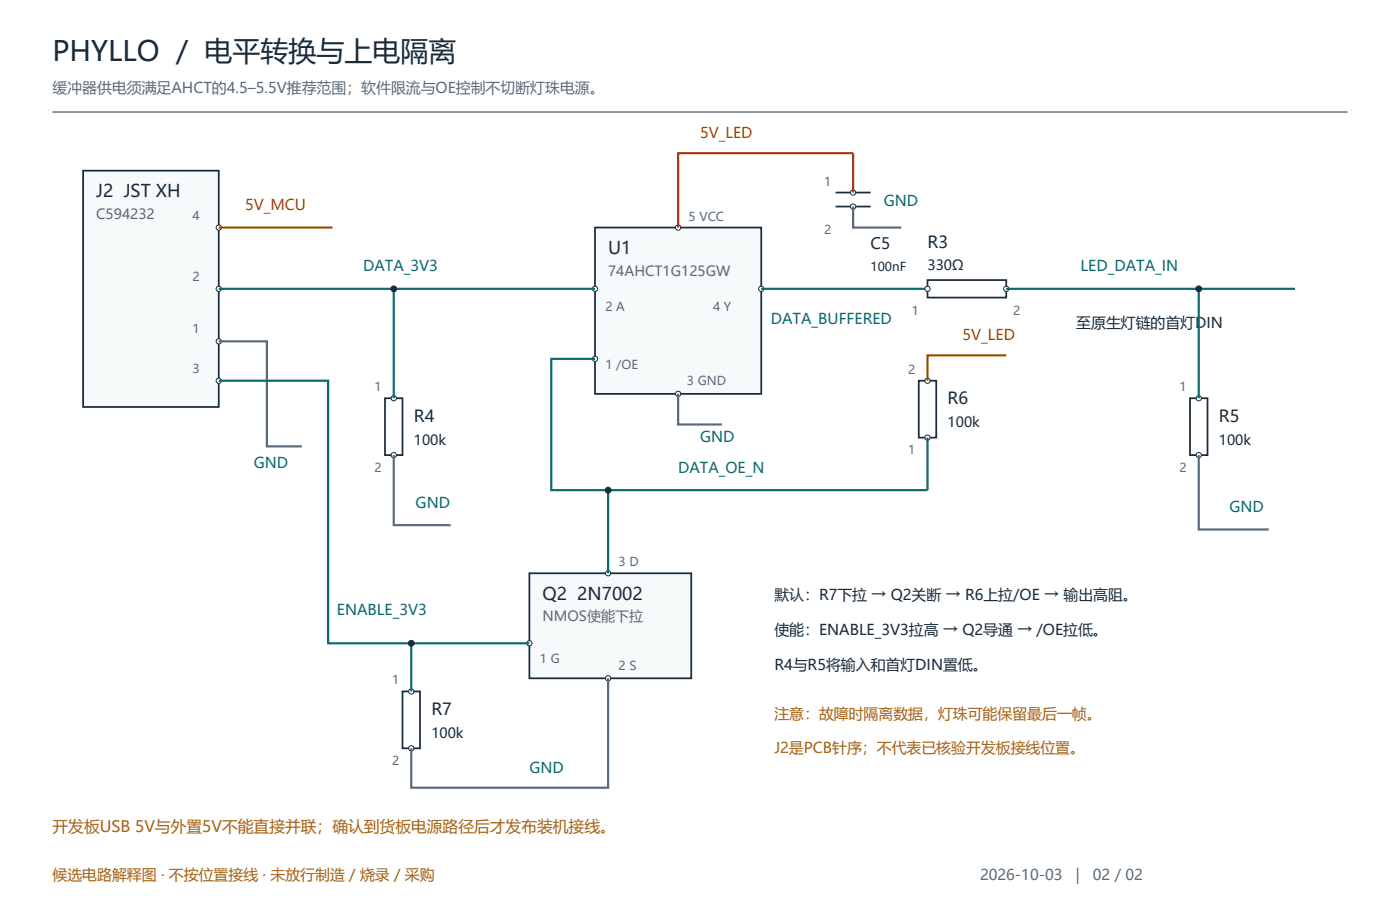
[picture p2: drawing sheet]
<svg xmlns="http://www.w3.org/2000/svg" width="564mm" height="370mm" viewBox="0 0 564 370" stroke-linecap="round" stroke-linejoin="round" font-family="sans-serif">
<path d="M21.2 45.2h522.1" fill="none" stroke="#1a2b3b" stroke-width=".4"/>
<path d="M33.5 68.8h54.7v95.2h-54.7z" fill="#f7fafa" stroke="#1a2b3b" stroke-width=".71" stroke-linecap="butt"/>
<g fill="#fff" stroke="#1a2b3b" stroke-width=".4">
<circle cx="88.2" cy="91.7" r="1.06"/>
<circle cx="88.2" cy="116.4" r="1.06"/>
<circle cx="88.2" cy="137.6" r="1.06"/>
<circle cx="88.2" cy="153.5" r="1.06"/>
</g>
<path d="M88.2 91.7h45.9" fill="none" stroke="#a6381a" stroke-width=".88" stroke-linecap="butt"/>
<path d="M88.2 137.6h19.4v42.3h14.1" fill="none" stroke="#596b7a" stroke-width=".88" stroke-linecap="butt"/>
<path d="M239.9 91.7h67v67h-67z" fill="#f7fafa" stroke="#1a2b3b" stroke-width=".71" stroke-linecap="butt"/>
<g fill="#fff" stroke="#1a2b3b" stroke-width=".4">
<circle cx="239.9" cy="116.4" r="1.06"/>
<circle cx="306.9" cy="116.4" r="1.06"/>
<circle cx="273.4" cy="91.7" r="1.06"/>
<circle cx="273.4" cy="158.8" r="1.06"/>
<circle cx="239.9" cy="144.6" r="1.06"/>
</g>
<path d="M88.2 116.4h151.7" fill="none" stroke="#0a6b70" stroke-width=".88" stroke-linecap="butt"/>
<path d="M344 61.7h-70.6v30" fill="none" stroke="#a6381a" stroke-width=".88" stroke-linecap="butt"/>
<path d="M273.4 158.7v12.4h17.6" fill="none" stroke="#596b7a" stroke-width=".88" stroke-linecap="butt"/>
<path d="M336.9 77.6h14.1M336.9 83.3h14.1" fill="none" stroke="#1a2b3b" stroke-width=".71" stroke-linecap="butt"/>
<g fill="#fff" stroke="#1a2b3b" stroke-width=".4">
<circle cx="344" cy="77.6" r="1.06"/>
<circle cx="344" cy="83.3" r="1.06"/>
</g>
<path d="M344 61.7v15.9" fill="none" stroke="#a6381a" stroke-width=".88" stroke-linecap="butt"/>
<path d="M344 83.3v8.4h19.4" fill="none" stroke="#596b7a" stroke-width=".88" stroke-linecap="butt"/>
<path d="M306.9 116.4h67" fill="none" stroke="#0a6b70" stroke-width=".88" stroke-linecap="butt"/>
<path d="M373.9 112.9h31.8v7h-31.8z" fill="none" stroke="#1a2b3b" stroke-width=".71" stroke-linecap="butt"/>
<g fill="#fff" stroke="#1a2b3b" stroke-width=".4">
<circle cx="373.9" cy="116.4" r="1.06"/>
<circle cx="405.7" cy="116.4" r="1.06"/>
</g>
<path d="M405.7 116.4h116.4" fill="none" stroke="#0a6b70" stroke-width=".88" stroke-linecap="butt"/>
<path d="M155.2 160.5h7.1v22.9h-7.1z" fill="none" stroke="#1a2b3b" stroke-width=".71" stroke-linecap="butt"/>
<g fill="#fff" stroke="#1a2b3b" stroke-width=".4">
<circle cx="158.8" cy="160.5" r="1.06"/>
<circle cx="158.8" cy="183.4" r="1.06"/>
</g>
<path d="M158.7 116.4v44.1" fill="none" stroke="#0a6b70" stroke-width=".88" stroke-linecap="butt"/>
<circle cx="158.8" cy="116.4" r="1.16" fill="#1a2b3b" stroke="#1a2b3b" stroke-width=".4"/>
<path d="M158.7 183.4v28.3h23" fill="none" stroke="#596b7a" stroke-width=".88" stroke-linecap="butt"/>
<path d="M479.8 160.5h7v22.9h-7z" fill="none" stroke="#1a2b3b" stroke-width=".71" stroke-linecap="butt"/>
<g fill="#fff" stroke="#1a2b3b" stroke-width=".4">
<circle cx="483.3" cy="160.5" r="1.06"/>
<circle cx="483.3" cy="183.4" r="1.06"/>
</g>
<path d="M483.3 116.4v44.1M239.9 144.6h-17.7v53h151.7" fill="none" stroke="#0a6b70" stroke-width=".88" stroke-linecap="butt"/>
<circle cx="483.3" cy="116.4" r="1.16" fill="#1a2b3b" stroke="#1a2b3b" stroke-width=".4"/>
<path d="M483.3 183.4v30h28.2" fill="none" stroke="#596b7a" stroke-width=".88" stroke-linecap="butt"/>
<path d="M370.4 153.5h7.1v22.9h-7.1z" fill="none" stroke="#1a2b3b" stroke-width=".71" stroke-linecap="butt"/>
<g fill="#fff" stroke="#1a2b3b" stroke-width=".4">
<circle cx="373.9" cy="153.5" r="1.06"/>
<circle cx="373.9" cy="176.4" r="1.06"/>
</g>
<path d="M405.7 143.2h-31.8v10.3" fill="none" stroke="#a6381a" stroke-width=".88" stroke-linecap="butt"/>
<path d="M373.9 176.4v21.2" fill="none" stroke="#0a6b70" stroke-width=".88" stroke-linecap="butt"/>
<path d="M213.4 231.1h65.3v42.3h-65.3z" fill="#f7fafa" stroke="#1a2b3b" stroke-width=".71" stroke-linecap="butt"/>
<g fill="#fff" stroke="#1a2b3b" stroke-width=".4">
<circle cx="245.2" cy="231.1" r="1.06"/>
<circle cx="213.4" cy="259.3" r="1.06"/>
<circle cx="245.2" cy="273.4" r="1.06"/>
</g>
<path d="M88.2 153.5h44.1v105.8h81.1M245.2 197.6v33.5" fill="none" stroke="#0a6b70" stroke-width=".88" stroke-linecap="butt"/>
<circle cx="245.2" cy="197.6" r="1.16" fill="#1a2b3b" stroke="#1a2b3b" stroke-width=".4"/>
<path d="M162.3 278.7h7v22.9h-7z" fill="none" stroke="#1a2b3b" stroke-width=".71" stroke-linecap="butt"/>
<g fill="#fff" stroke="#1a2b3b" stroke-width=".4">
<circle cx="165.8" cy="278.7" r="1.06"/>
<circle cx="165.8" cy="301.6" r="1.06"/>
</g>
<path d="M165.8 259.3v19.4" fill="none" stroke="#0a6b70" stroke-width=".88" stroke-linecap="butt"/>
<circle cx="165.8" cy="259.3" r="1.16" fill="#1a2b3b" stroke="#1a2b3b" stroke-width=".4"/>
<path d="M245.2 273.4v44.1h-79.4v-15.9" fill="none" stroke="#596b7a" stroke-width=".88" stroke-linecap="butt"/>
<text font-size="11.3" fill="#1a2b3b" x="21.2" y="24.7">PHYLLO / 电平转换与上电隔离</text>
<g font-size="7.1" fill="#1a2b3b">
<text x="38.8" y="79.4">J2 JST XH</text>
<text x="245.2" y="102.3">U1</text>
<text x="218.7" y="241.7">Q2 2N7002</text>
</g>
<g font-size="6.7" fill="#1a2b3b">
<text x="373.9" y="99.8">R3</text>
<text x="382.1" y="163">R6</text>
<text x="166.9" y="170">R4</text>
<text x="491.4" y="170">R5</text>
<text x="173.9" y="288.2">R7</text>
</g>
<text font-size="6.3" fill="#1a2b3b" x="351" y="100.2">C5</text>
<text font-size="6.3" fill="#a3610d" x="21.2" y="335.5">开发板USB 5V与外置5V不能直接并联；确认到货板电源路径后才发布装机接线。</text>
<g font-size="6" fill="#596b7a">
<text x="21.2" y="37.4">缓冲器供电须满足AHCT的4.5–5.5V推荐范围；软件限流与OE控制不切断灯珠电源。</text>
<text x="395.1" y="354.5">2026-10-03</text>
<text x="433.7" y="354.5">|</text>
<text x="440.6" y="354.5">02 / 02</text>
</g>
<g font-size="6" fill="#a6381a">
<text x="282.2" y="55.7">5V_LED</text>
<text x="98.8" y="84.7">5V_MCU</text>
<text x="388.1" y="136.9">5V_LED</text>
</g>
<g font-size="6" fill="#0a6b70">
<text x="356.3" y="82.9">GND</text>
<text x="146.4" y="109.4">DATA_3V3</text>
<text x="435.7" y="109.4">LED_DATA_IN</text>
<text x="310.8" y="130.5">DATA_BUFFERED</text>
<text x="282.2" y="178.2">GND</text>
<text x="102.3" y="188.7">GND</text>
<text x="273.4" y="190.5">DATA_OE_N</text>
<text x="167.6" y="204.6">GND</text>
<text x="495.7" y="206.4">GND</text>
<text x="135.8" y="248">ENABLE_3V3</text>
<text x="213.4" y="311.5">GND</text>
</g>
<g font-size="6" fill="#1a2b3b">
<text x="433.9" y="132.3">至原生灯链的首灯DIN</text>
<text x="312.2" y="241.7">默认：R7下拉 → Q2关断 → R6上拉/OE → 输出高阻。</text>
<text x="312.2" y="255.8">使能：ENABLE_3V3拉高 → Q2导通 → /OE拉低。</text>
<text x="312.2" y="269.9">R4与R5将输入和首灯DIN置低。</text>
</g>
<g font-size="6" fill="#a3610d">
<text x="312.2" y="290">注意：故障时隔离数据，灯珠可能保留最后一帧。</text>
<text x="312.2" y="303.4">J2是PCB针序；不代表已核验开发板接线位置。</text>
<text x="21.2" y="354.5">候选电路解释图 ∙ 不按位置接线 ∙ 未放行制造 / 烧录 / 采购</text>
</g>
<g font-size="5.6" fill="#596b7a">
<text x="38.8" y="88.2">C594232</text>
<text x="245.2" y="111.1">74AHCT1G125GW</text>
<text x="218.7" y="250.5">NMOS使能下拉</text>
</g>
<g font-size="5.6" fill="#1a2b3b">
<text x="373.9" y="108.7">330Ω</text>
<text x="382.1" y="172.2">100k</text>
<text x="166.9" y="179.2">100k</text>
<text x="491.4" y="179.2">100k</text>
<text x="173.9" y="297.4">100k</text>
</g>
<g font-size="4.9" fill="#596b7a">
<text x="332.3" y="74.8">1</text>
<text x="77.6" y="88.5">4</text>
<text x="277.6" y="88.9">5 VCC</text>
<text x="332.3" y="94.2">2</text>
<text x="77.6" y="113.2">2</text>
<text x="244.1" y="125.2">2 A</text>
<text x="287.5" y="125.2">4 Y</text>
<text x="367.6" y="127">1</text>
<text x="408.5" y="127">2</text>
<text x="77.6" y="134.4">1</text>
<text x="244.1" y="148.9">1 /OE</text>
<text x="77.6" y="150.3">3</text>
<text x="276.9" y="155.2">3 GND</text>
<text x="366.2" y="150.6">2</text>
<text x="151" y="157.7">1</text>
<text x="475.5" y="157.7">1</text>
<text x="366.2" y="183.1">1</text>
<text x="151" y="190.1">2</text>
<text x="475.5" y="190.1">2</text>
<text x="249.4" y="228.2">3 D</text>
<text x="217.7" y="267.4">1 G</text>
<text x="249.4" y="269.9">2 S</text>
<text x="158" y="275.9">1</text>
<text x="158" y="308.3">2</text>
</g>
<text font-size="4.9" fill="#1a2b3b" x="351" y="109.4">100nF</text>
</svg>
